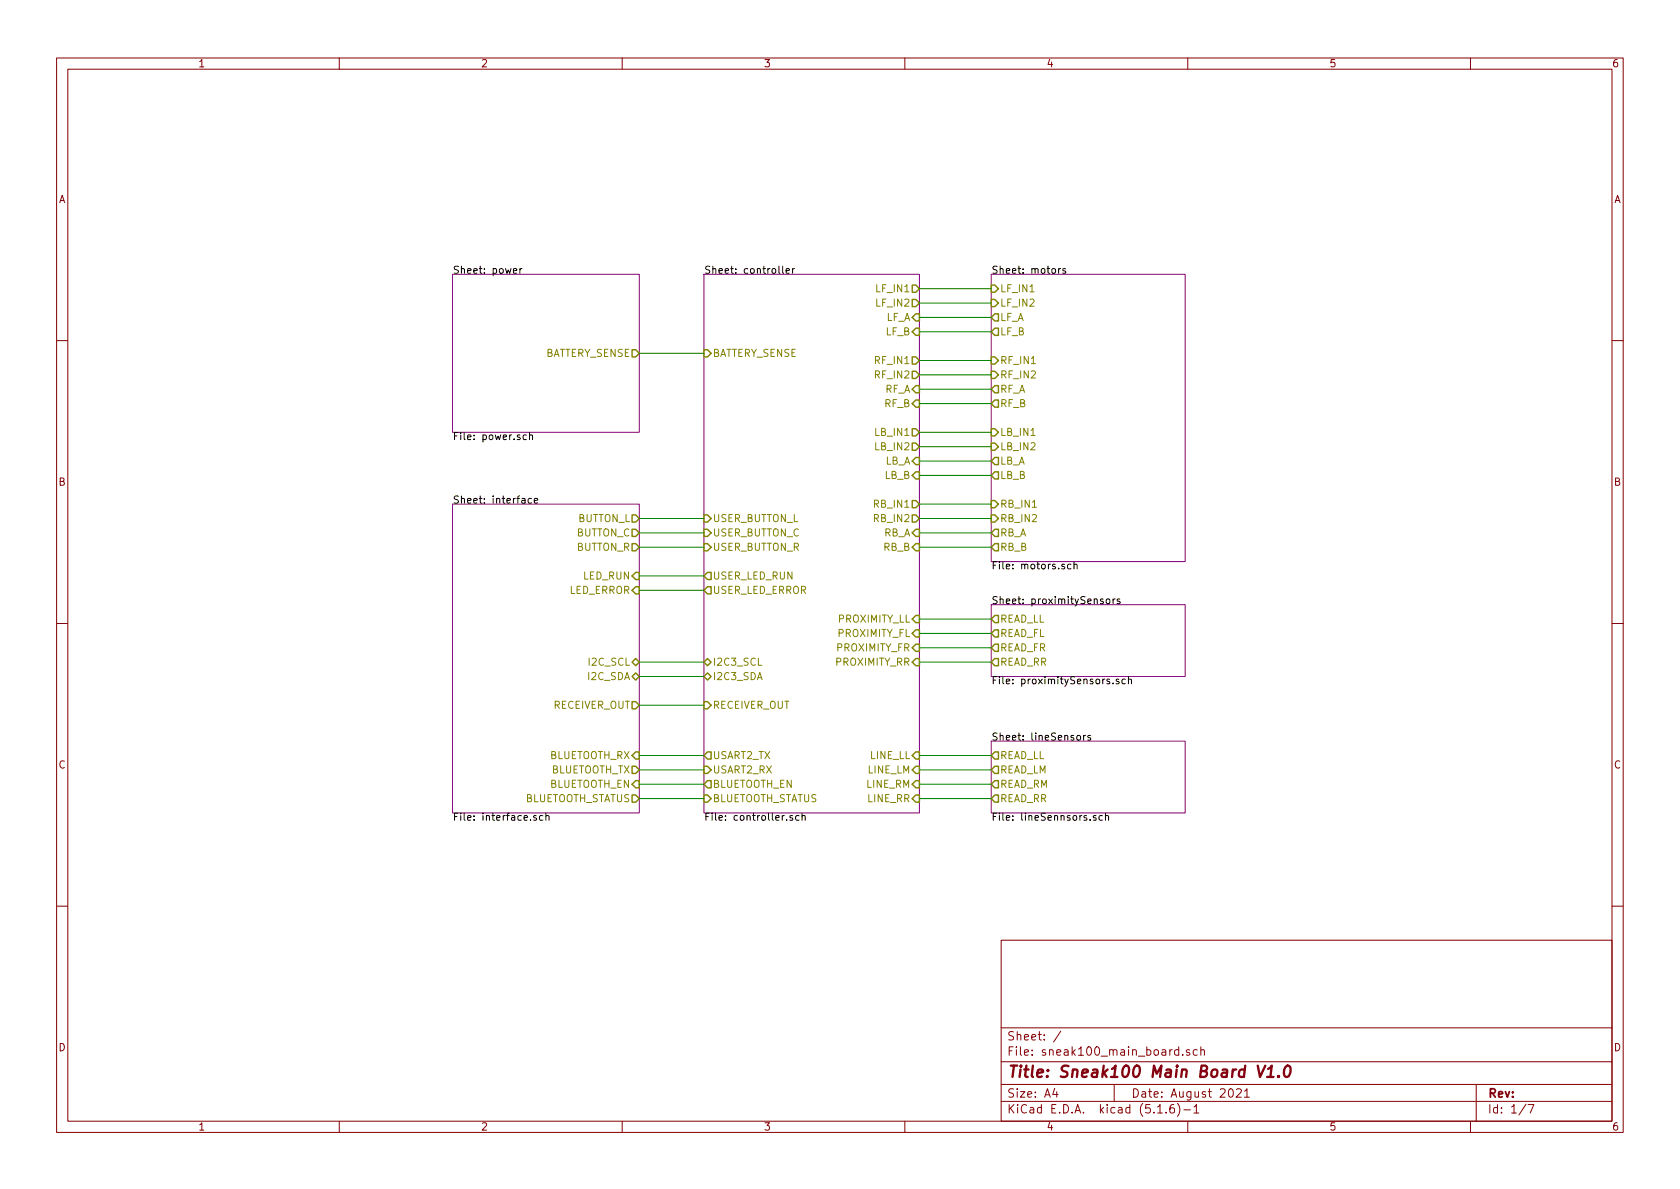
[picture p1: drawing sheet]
<svg xmlns="http://www.w3.org/2000/svg" width="297mm" height="210mm" viewBox="0 0 297 210" stroke-linecap="round" stroke-linejoin="round" font-family="sans-serif">
<g fill="none" stroke="#840000" stroke-width=".18">
<path d="M10 10.3h277v189.9h-277zM12 12.2h273v186.1h-273zM60 10.3v1.9M110 10.3v1.9M160 10.3v1.9M210 10.3v1.9M260 10.3v1.9M10 60.2h2M285 60.2h2M10 110.3h2M285 110.3h2M10 160.2h2"/>
<path d="M177 166.3h108v32h-108zM285 160.2h2M60 198.3v1.9M110 198.3v1.9M160 198.3v1.9M177 194.8h108M177 191.8h108M177 187.8h108M177 181.8h108M186.5 192.5l-.4 1h1M186.8 193v1M187.6 182.3l-1.3 2"/>
<path d="M197 191.8v3M204.7 196.8h.8M206.2 196.7v.1M207.5 195.3a.59 .59 0 0 0-.7 .7v.5l.2 .2 .4 .1 .2-.1 .1-.5-.2-.2-.4-.1-.3 .3M208.2 195.1a1.71 1.71 0 0 1 0 2.3M208.4 185.7l-.4-.1-.3 .3v.6l.3 .1 .4-.1M208.4 185.1v1.5M209.1 186.5v.1M209.3 196.3h1.2M210 198.3v1.9M210.3 185.7l-.3-.1-.2 .2v.2l.5 .2v.3h-.5M211.1 195.8l.4-.5v1.5"/>
<path d="M211.1 196.8h.9M211.7 185.7l-.4-.1-.3 .3 .1 .6h.6M212.3 185.7l.2-.1 .4 .1 .1 .9M212.3 185.1v1.5M217.3 192.7l.3-.2a.8 .8 0 0 1 .5 .8 .8 .8 0 0 1-.5 .7l-.3-.1-.1-.4zM218.6 192.7l.2-.2h.4l.2 .2 .1 .3-1 1h1M220 193l.5-.5v1.5M220 194h.9M260 198.3v1.9M261 191.8v6.5M269.8 195.2l-1.2 2M270.2 195.3h1l-.6 1.5"/>
</g>
<path d="M222.4 188.4l.4 2 .9-2M224 190.4h1.2M224.2 189l.7-.6-.3 2M226.1 190.3h.1l-.2 .1v-.1h.1l-.1 .1M227.3 188.6a.46 .46 0 0 1 .5-.2 .46 .46 0 0 1 .4 .4 1.18 1.18 0 0 1-.8 1.6l-.2-.1a1.5 1.5 0 0 1 .1-1.7z" fill="none" stroke="#840000" stroke-width=".41"/>
<path d="M80 48.5h33v27.9h-33zM124.5 48.5h38.1v95.3h-38.1zM175.3 48.5h34.2v50.8h-34.2zM80 89.1h33v54.7h-33zM175.3 106.9h34.2v12.7h-34.2zM175.3 131.1h34.2v12.7h-34.2z" fill="none" stroke="#840084" stroke-width=".18"/>
<g fill="none" stroke="#000" stroke-width=".18">
<path d="M90.8 47.9l.6-.1-.1-.3h-.3l-.2 .2v.6h.5M91.9 47.5v.8M92.3 47.5l-.4 .2M138.4 47.1v1.1l.2 .1M139 47.9l.6-.1-.1-.3h-.3l-.2 .2v.6h.5M140.1 47.5v.8M140.5 47.5l-.4 .2M187.2 47.5v.8M187.5 47.5l-.3 .2M188.4 47.5h-.3l-.2 .2 .1 .1 .4 .2v.3h-.5M93.1 77l-.4-.1-.2 .2 .1 .6h.5M93.6 77l.2-.1 .3 .1 .1 .7"/>
<path d="M93.6 76.5v1.2M94 88.2l-.4-.1-.2 .3 .1 .5h.5M94.5 88.5l.6-.1-.1-.2-.4-.1-.1 .2v.6h.5M188.2 99.8h-.3l-.2 .1 .1 .2 .4 .1v.4h-.5M189.4 99.8h-.4l-.3 .2 .2 .6h.5M189.9 99.9l.2-.1h.3v.8M189.9 99.3v1.3M195 106l-.3-.1-.1 .2v.2l.4 .1v.3h-.4M195.7 106l.3-.1 .2 .1-.1 .7-.3 .1-.2-.3zM196.8 105.9v.9M197.2 105.9l-.4 .2M198 106l-.3-.1-.2 .2 .1 .2 .4 .1v.3h-.5"/>
<path d="M199.5 119.7v1.2M190.5 130.1l.3-.1 .3 .3-.2 .5-.3 .1-.2-.2zM191.6 130v.9M191.9 130l-.3 .3M192.8 130.1l-.3-.1-.2 .2 .1 .2 .4 .1v.3h-.5M196.8 120.8v.1M197.8 120.1h-.3l-.2 .2 .1 .1 .4 .2v.3h-.5M199 120.1h-.4l-.2 .2 .1 .6h.5M199.5 120.2l.2-.1h.3l.1 .8M94.8 144.3l-.3-.1-.2 .2 .1 .2 .4 .1v.3h-.5M96 144.3l-.4-.1-.2 .2 .1 .6h.5M96.5 144.3l.2-.1 .3 .1 .1 .8"/>
<path d="M96.5 143.8v1.3M140.1 144.3l-.3-.1-.2 .2 .1 .2 .4 .1v.3h-.5M141.3 144.3l-.4-.1-.2 .2 .1 .6h.5M141.8 144.3l.2-.1 .3 .1 .1 .8M141.8 143.8v1.3M193.8 144.3l-.3-.1-.2 .2v.2l.5 .1v.3h-.5M194.9 144.3l-.3-.1-.3 .2 .1 .6h.5M195.5 144.3l.2-.1 .2 .1 .1 .8M195.5 143.8v1.3"/>
</g>
<g fill="none" stroke="#848400" stroke-width=".25">
<path d="M161.3 50.4h.6l.7 .6-.7 .7h-.6zM161.3 53h.6l.7 .6-.7 .6h-.6zM161.9 55.5h.7v1.3h-.7l-.6-.7zM161.9 58h.7v1.3h-.7l-.6-.6zM175.3 50.4h.6l.6 .6-.6 .7h-.6zM175.3 53h.6l.6 .6-.6 .6h-.6zM175.3 56.1l.6-.6h.6v1.3h-.6zM175.3 58.7l.6-.7h.6v1.3h-.6zM111.8 61.8h.6l.6 .7-.6 .6h-.6zM124.5 61.8h.6l.6 .7-.6 .6h-.6zM161.3 75.8h.6l.7 .6-.7 .7h-.6zM161.3 78.4h.6l.7 .6-.7 .6h-.6z"/>
<path d="M161.3 63.1h.6l.7 .6-.7 .7h-.6zM161.3 65.7h.6l.7 .6-.7 .6h-.6zM161.9 68.2h.7v1.3h-.7l-.6-.7zM161.9 70.7h.7v1.3h-.7l-.6-.6zM175.3 63.1h.6l.6 .6-.6 .7h-.6zM175.3 65.7h.6l.6 .6-.6 .6h-.6zM175.3 68.8l.6-.6h.6v1.3h-.6zM175.3 71.4l.6-.7h.6v1.3h-.6zM175.3 75.8h.6l.6 .6-.6 .7h-.6zM175.3 78.4h.6l.6 .6-.6 .6h-.6zM111.8 91.1h.6l.6 .6-.6 .6h-.6zM111.8 93.6h.6l.6 .6-.6 .7h-.6z"/>
<path d="M111.8 96.1h.6l.6 .7-.6 .6h-.6zM124.5 93.6h.6l.6 .6-.6 .7h-.6zM124.5 91.1h.6l.6 .6-.6 .6h-.6zM124.5 96.1h.6l.6 .7-.6 .6h-.6zM161.3 88.5h.6l.7 .6-.7 .7h-.6zM161.3 91.1h.6l.7 .6-.7 .6h-.6zM161.9 80.9h.7v1.3h-.7l-.6-.7zM161.9 83.4h.7v1.3h-.7l-.6-.6zM161.9 93.6h.7v1.3h-.7l-.6-.7zM161.9 96.1h.7v1.3h-.7l-.6-.6zM175.3 81.5l.6-.6h.6v1.3h-.6zM175.3 84.1l.6-.7h.6v1.3h-.6z"/>
<path d="M175.3 88.5h.6l.6 .6-.6 .7h-.6zM175.3 91.1h.6l.6 .6-.6 .6h-.6zM175.3 94.2l.6-.6h.6v1.3h-.6zM175.9 96.1h.6v1.3h-.6l-.6-.6zM111.8 119.6l.6-.6 .6 .6-.6 .7zM111.8 117.1l.6-.6 .6 .6-.6 .6zM112.4 101.2h.6v1.3h-.6l-.6-.7zM112.4 103.8h.6v1.2h-.6l-.6-.6zM124.5 117.1l.6-.6 .6 .6-.6 .6zM124.5 119.6l.6-.6 .6 .6-.6 .7zM125.1 101.2h.6v1.3h-.6l-.6-.7zM125.1 103.8h.6v1.2h-.6l-.6-.6z"/>
<path d="M161.9 108.8h.7v1.3h-.7l-.6-.6zM161.9 111.4h.7v1.2h-.7l-.6-.6zM161.9 113.9h.7v1.3h-.7l-.6-.7zM161.9 116.5h.7v1.2h-.7l-.6-.6zM175.3 114.5l.6-.6h.6v1.3h-.6zM175.3 117.1l.6-.6h.6v1.2h-.6zM175.9 108.8h.6v1.3h-.6l-.6-.6zM175.9 111.4h.6v1.2h-.6l-.6-.6zM111.8 133.6l.6-.6h.6v1.2h-.6zM111.8 135.5h.6l.6 .6-.6 .7h-.6zM111.8 124.1h.6l.6 .6-.6 .6h-.6zM112.4 138h.6v1.3h-.6l-.6-.6z"/>
<path d="M124.5 135.5h.6l.6 .6-.6 .7h-.6zM124.5 124.1h.6l.6 .6-.6 .6h-.6zM125.1 133h.6v1.2h-.6l-.6-.6zM125.1 138h.6v1.3h-.6l-.6-.6zM161.9 133h.7v1.2h-.7l-.6-.6zM161.9 135.5h.7v1.3h-.7l-.6-.7zM161.9 138h.7v1.3h-.7l-.6-.6zM175.9 133h.6v1.2h-.6l-.6-.6zM175.9 135.5h.6v1.3h-.6l-.6-.7zM175.9 138h.6v1.3h-.6l-.6-.6zM111.8 140.6h.6l.6 .6-.6 .7h-.6zM124.5 140.6h.6l.6 .6-.6 .7h-.6z"/>
<path d="M161.9 140.6h.7v1.3h-.7l-.6-.7zM175.3 141.2l.6-.6h.6v1.3h-.6z"/>
</g>
<path d="M182.3 77h.7M182.5 89.7h.8" fill="none" stroke="#848400" stroke-width=".18"/>
<g fill="none" stroke="#008400" stroke-width=".18">
<path d="M162.6 51h12.7M162.6 56.1h12.7M162.6 58.7h12.7M162.6 53.6h12.7M113 62.5h11.5M162.6 63.7h12.7M162.6 66.3h12.7M162.6 68.8h12.7M162.6 71.4h12.7M162.6 76.4h12.7M162.6 79h12.7M113 91.7h11.5"/>
<path d="M113 94.2h11.5M113 96.8h11.5M162.6 91.7h12.7M162.6 94.2h12.7M162.6 96.8h12.7M162.6 84.1h12.7M162.6 81.5h12.7M162.6 89.1h12.7M113 117.1h11.5M113 119.6h11.5M113 101.8h11.5M113 104.4h11.5"/>
<path d="M162.6 117.1h12.7M162.6 109.5h12.7M162.6 112h12.7M162.6 114.5h12.7M113 136.1h11.5M113 133.6h11.5M113 138.7h11.5M113 124.7h11.5M162.6 136.1h12.7M162.6 133.6h12.7M162.6 138.7h12.7M113 141.2h11.5"/>
<path d="M162.6 141.2h12.7"/>
</g>
<text font-size="2.8" fill="#840000" x="178" y="190.5">Title: Sneak100 Main Board V1.0</text>
<g font-size="2.1" fill="#840000">
<text x="178" y="184">Sheet: /</text>
<text x="178" y="186.7">File: sneak100_main_board.sch</text>
<text x="178" y="196.9">KiCad E.D.A. kicad (5.1.6)-1</text>
<text x="178" y="194.1">Size: A4</text>
<text x="200" y="194.1">Date: August 2021</text>
<text x="263" y="194.1">Rev:</text>
<text x="263" y="196.9">Id: 1/7</text>
</g>
<g font-size="1.8" fill="#840000">
<text x="35" y="11.9">1</text>
<text x="85" y="11.9">2</text>
<text x="135" y="11.9">3</text>
<text x="185" y="11.9">4</text>
<text x="235" y="11.9">5</text>
<text x="285" y="11.9">6</text>
<text x="10.4" y="35.9">A</text>
<text x="285.4" y="35.9">A</text>
<text x="10.4" y="85.9">B</text>
<text x="285.4" y="85.9">B</text>
<text x="10.4" y="135.9">C</text>
<text x="285.4" y="135.9">C</text>
<text x="10.4" y="185.9">D</text>
<text x="285.4" y="185.9">D</text>
<text x="35" y="199.9">1</text>
<text x="85" y="199.9">2</text>
<text x="135" y="199.9">3</text>
<text x="185" y="199.9">4</text>
<text x="235" y="199.9">5</text>
<text x="285" y="199.9">6</text>
</g>
<g font-size="1.8">
<text x="80" y="48.4">Sheet: power</text>
<text x="124.5" y="48.4">Sheet: controller</text>
<text x="175.3" y="48.4">Sheet: motors</text>
<text x="80" y="77.8">File: power.sch</text>
<text x="80" y="89">Sheet: interface</text>
<text x="175.3" y="100.7">File: motors.sch</text>
<text x="175.3" y="106.8">Sheet: proximitySensors</text>
<text x="175.3" y="121">File: proximitySensors.sch</text>
<text x="175.3" y="131">Sheet: lineSensors</text>
<text x="80" y="145.1">File: interface.sch</text>
<text x="124.5" y="145.1">File: controller.sch</text>
<text x="175.3" y="145.1">File: lineSennsors.sch</text>
</g>
<g font-size="1.8" fill="#848400">
<text x="155.1" y="51.7">LF_IN1</text>
<text x="176.8" y="51.7">LF_IN1</text>
<text x="155.1" y="54.2">LF_IN2</text>
<text x="156.6" y="56.8">LF_A</text>
<text x="156.6" y="59.3">LF_B</text>
<text x="176.8" y="54.2">LF_IN2</text>
<text x="176.8" y="56.8">LF_A</text>
<text x="176.8" y="59.3">LF_B</text>
<text x="96.2" y="63.1">BATTERY_SENSE</text>
<text x="126" y="63.1">BATTERY_SENSE</text>
<text x="154.9" y="64.4">RF_IN1</text>
<text x="176.8" y="64.4">RF_IN1</text>
<text x="154.9" y="66.9">RF_IN2</text>
<text x="156.4" y="69.5">RF_A</text>
<text x="176.8" y="66.9">RF_IN2</text>
<text x="176.8" y="69.5">RF_A</text>
<text x="154.9" y="77.1">LB_IN1</text>
<text x="156.4" y="72">RF_B</text>
<text x="176.8" y="72">RF_B</text>
<text x="176.8" y="77.1">LB_IN1</text>
<text x="154.9" y="79.6">LB_IN2</text>
<text x="156.4" y="82.2">LB_A</text>
<text x="176.8" y="79.6">LB_IN2</text>
<text x="176.8" y="82.2">LB_A</text>
<text x="154.7" y="89.8">RB_IN1</text>
<text x="156.4" y="84.7">LB_B</text>
<text x="176.8" y="84.7">LB_B</text>
<text x="176.8" y="89.8">RB_IN1</text>
<text x="101.9" y="94.9">BUTTON_C</text>
<text x="102.1" y="92.3">BUTTON_L</text>
<text x="126" y="94.9">USER_BUTTON_C</text>
<text x="126" y="92.3">USER_BUTTON_L</text>
<text x="154.7" y="92.3">RB_IN2</text>
<text x="156.2" y="94.9">RB_A</text>
<text x="176.8" y="92.3">RB_IN2</text>
<text x="176.8" y="94.9">RB_A</text>
<text x="101.9" y="97.4">BUTTON_R</text>
<text x="126" y="97.4">USER_BUTTON_R</text>
<text x="156.2" y="97.4">RB_B</text>
<text x="176.8" y="97.4">RB_B</text>
<text x="100.6" y="105">LED_ERROR</text>
<text x="103.1" y="102.5">LED_RUN</text>
<text x="126" y="102.5">USER_LED_RUN</text>
<text x="126" y="105">USER_LED_ERROR</text>
<text x="148.2" y="110.1">PROXIMITY_LL</text>
<text x="148.2" y="112.6">PROXIMITY_FL</text>
<text x="176.8" y="110.1">READ_LL</text>
<text x="176.8" y="112.6">READ_FL</text>
<text x="104.2" y="117.7">I2C_SCL</text>
<text x="126" y="117.7">I2C3_SCL</text>
<text x="147.8" y="117.7">PROXIMITY_RR</text>
<text x="148" y="115.2">PROXIMITY_FR</text>
<text x="176.8" y="115.2">READ_FR</text>
<text x="176.8" y="117.7">READ_RR</text>
<text x="97.7" y="125.3">RECEIVER_OUT</text>
<text x="104" y="120.3">I2C_SDA</text>
<text x="126" y="120.3">I2C3_SDA</text>
<text x="126" y="125.3">RECEIVER_OUT</text>
<text x="97.1" y="134.2">BLUETOOTH_RX</text>
<text x="97.3" y="136.8">BLUETOOTH_TX</text>
<text x="126" y="134.2">USART2_TX</text>
<text x="126" y="136.8">USART2_RX</text>
<text x="153.5" y="136.8">LINE_LM</text>
<text x="153.9" y="134.2">LINE_LL</text>
<text x="176.8" y="134.2">READ_LL</text>
<text x="176.8" y="136.8">READ_LM</text>
<text x="92.4" y="141.9">BLUETOOTH_STATUS</text>
<text x="97.1" y="139.3">BLUETOOTH_EN</text>
<text x="126" y="139.3">BLUETOOTH_EN</text>
<text x="126" y="141.9">BLUETOOTH_STATUS</text>
<text x="153.3" y="139.3">LINE_RM</text>
<text x="153.5" y="141.9">LINE_RR</text>
<text x="176.8" y="139.3">READ_RM</text>
<text x="176.8" y="141.9">READ_RR</text>
</g>
</svg>
